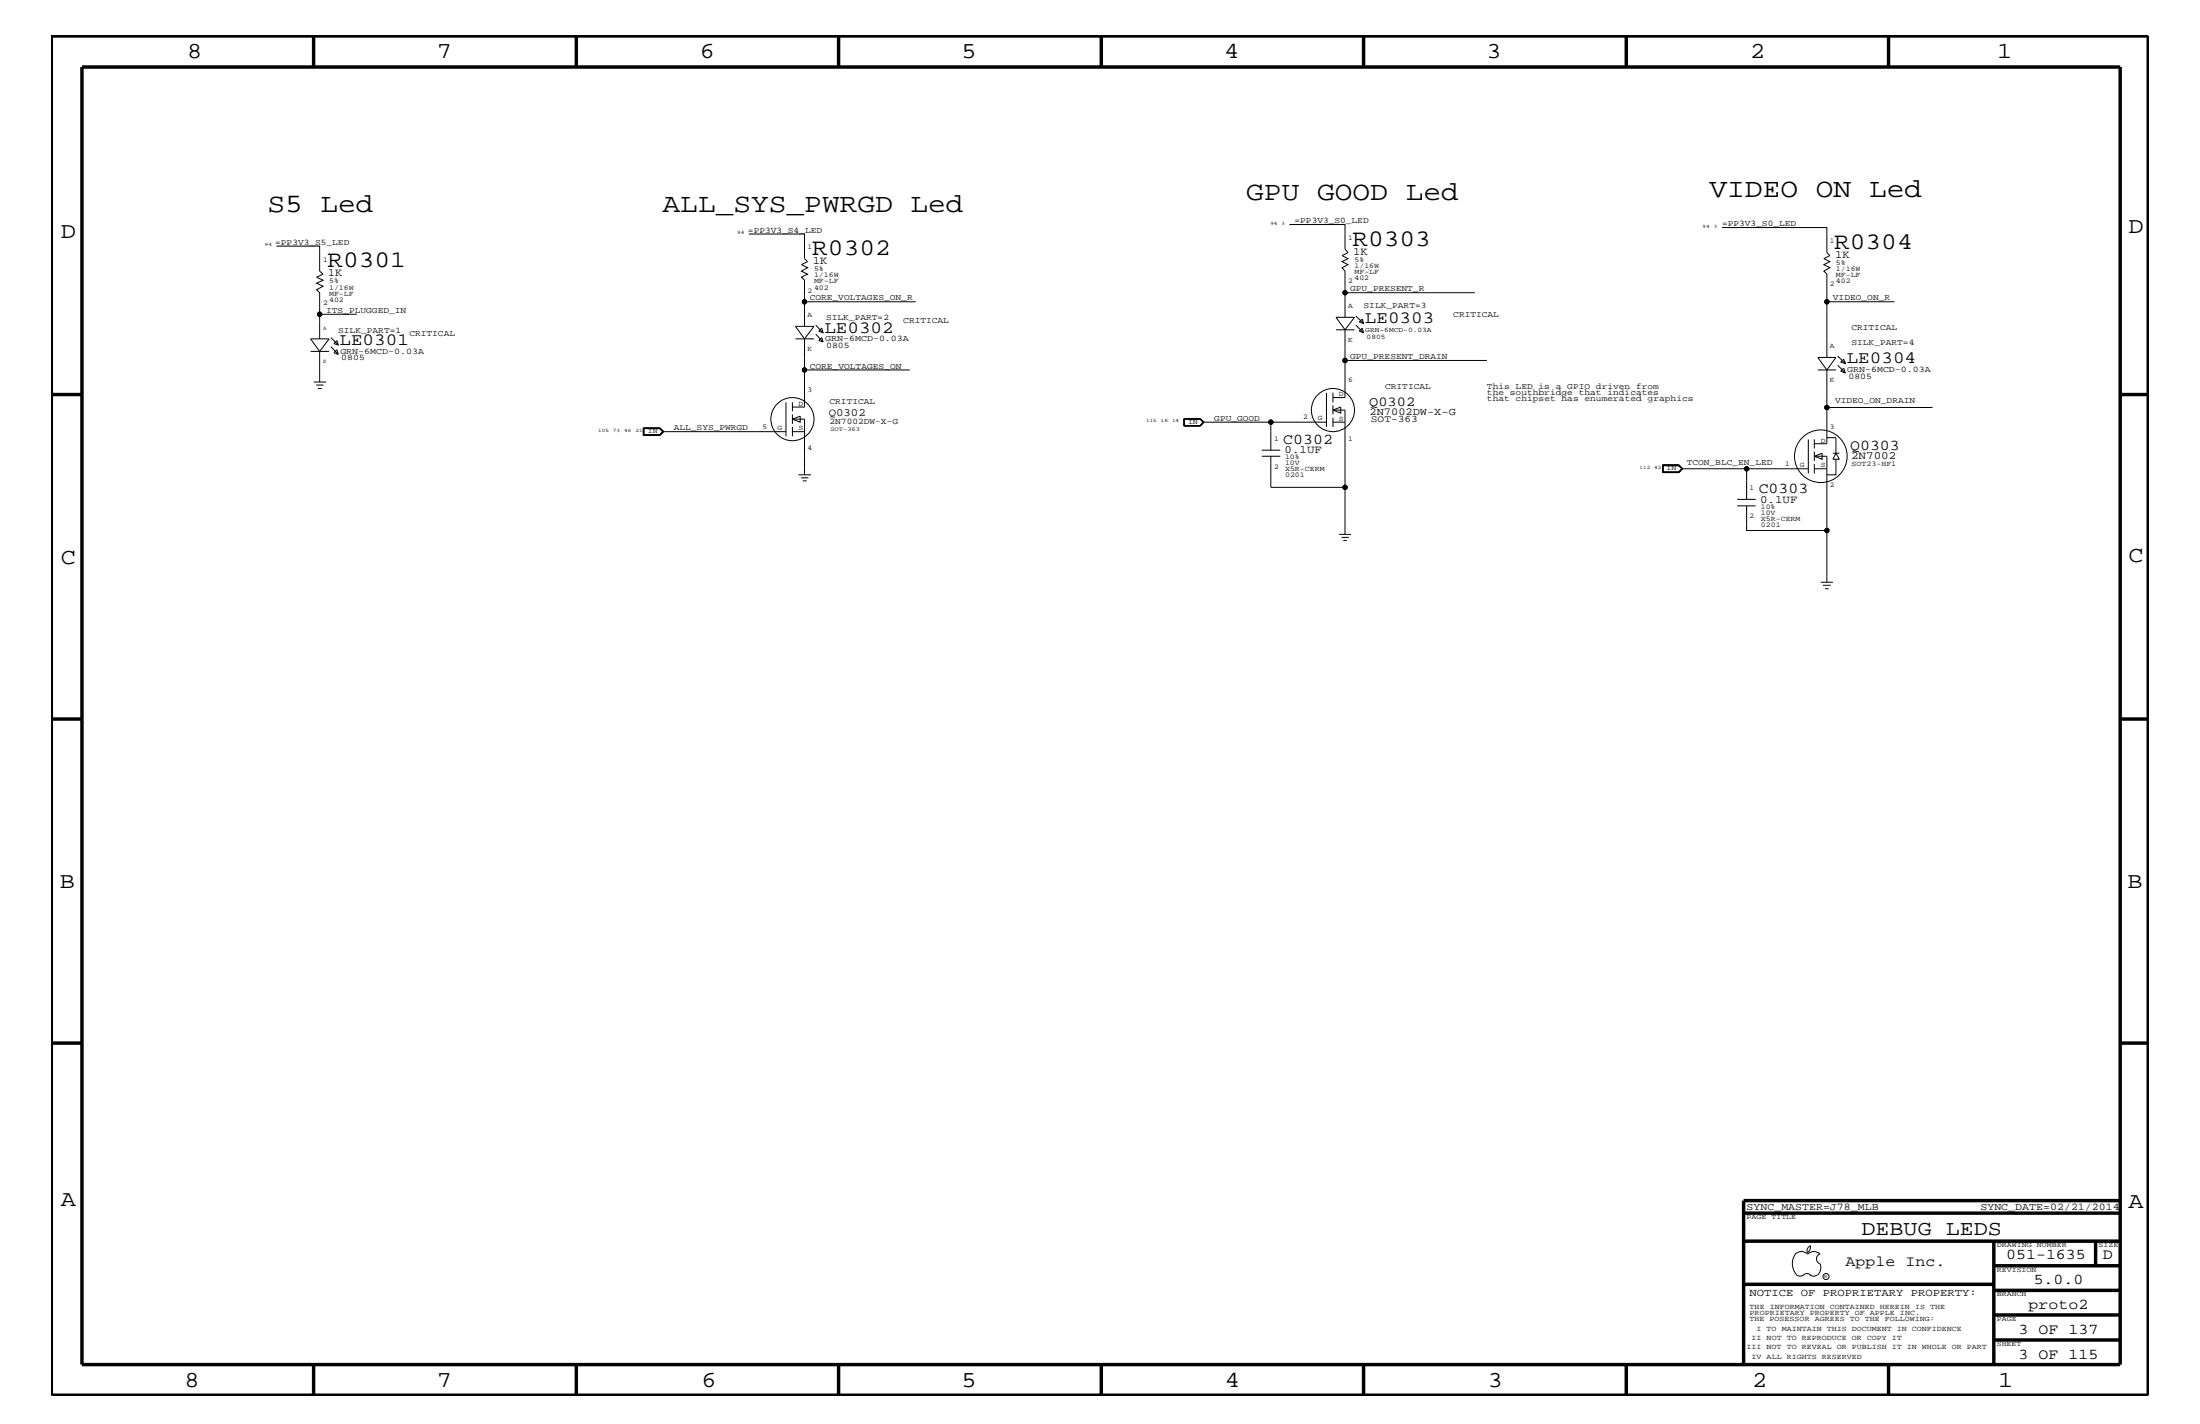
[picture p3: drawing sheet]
<svg xmlns="http://www.w3.org/2000/svg" width="432mm" height="279mm" viewBox="0 0 432 279" stroke-linecap="round" stroke-linejoin="round" font-family="sans-serif">
<g fill="none" stroke="#000" stroke-width=".2">
<path d="M54.3 48.3h8.4v4.9l.7 .6-1.3 .6 1.3 .6-1.3 .6 1.3 .6-1.3 .6 .6 .6v4.3M147 45.9h10.9v4.8l.6 .6-1.2 .6 1.2 .6-1.2 .7 1.2 .6-1.2 .6 .6 .6v9M157.9 59.2h21.8M253.1 44.1h10.9v4.8l.6 .7-1.2 .6 1.2 .5-1.2 .6 1.2 .6-1.2 .6 .6 .7v9.1M264 57.4h25.5M338 44.6h20.6v5l.6 .6-1.2 .5 1.2 .6-1.2 .6 1.2 .6-1.2 .7 .6 .6v16.3M358.6 59.2h13.3M61 68.9h3.6M61.6 75h2.4M62.1 75.6h1.4M62.4 76.2h.8M62.7 68.9l1.9-2.4h-3.6l1.7 2.4v6.1"/>
<path d="M64.9 68l1.5 1.5M64.9 66.2l1.5 1.5M66.1 66.8l.3 .9-.9-.3zM66.1 68.6l.3 .9-.9-.3zM70 61.7h-7.3v4.8M154.3 78.9v6.7M155.5 78.9v1.8M156.1 66.5h3.7M157.9 66.5l1.9-2.5h-3.7l1.8 2.5v13.4h-2.4M157.9 72.6h20.7M160.1 65.6l1.4 1.5M160.1 63.8l1.4 1.5"/>
<path d="M160.7 66.8l.6-.6 .2 .9zM161.3 64.4l.2 .9-.8-.3zM260.4 77.1v6.7M261.6 77.1v1.8M261.6 79.5v1.8M262.2 64.7h3.7M264 64.7l1.9-2.4h-3.7l1.8 2.4v6h27.8M264 70.7v7.3h-2.4M266.1 63.8l1.5 1.5M266.1 62l1.5 1.4M266.8 65l.6-.6 .2 .9zM267.4 62.6l.2 .8-.8-.2z"/>
<path d="M356.8 72.6h3.5M358.6 72.6l1.7-2.5h-3.5l1.8 2.5v7.4h20.7M358.6 80v7.1h-2.5M360.7 71.7l1.5 1.5M360.7 69.9l1.5 1.4M361.3 72.8l.6-.6 .3 1zM361.9 70.5l.3 .8-.9-.2zM126.2 83.9h3.3l.8 .8-.8 .8h-3.3zM126.4 84.1h3.1l.5 .6-.5 .6h-3.1zM129.5 84l.6 .7-.6 .7M129.5 84l.7 .7-.7 .7M129.5 84h-3.2v1.4h3.2"/>
<path d="M130 84.7h24.3M155.5 82.2l1.6-.6v1.2zM155.5 82.2h2.4v11M155.5 81.3v1.9M155.5 83.8v1.8M155.5 84.7h2.4M156.7 93.2h2.5M157.2 93.8h1.5M157.6 94.3h.7M232.3 82.2h3.3l.7 .6-.7 .8h-3.3zM232.4 82.2h3.1M232.4 83.5h3.1"/>
<path d="M232.4 82.2v1.4M232.5 82.2v1.3M235.5 82.2l.7 .6-.7 .7M235.5 82.2l.8 .6M235.5 82.2l.6 .6M236.1 82.8h13.3M236.1 82.8l-.6 .7M236.3 82.8l-.8 .8M247.7 89.5h3.6M247.7 88.3h3.6M249.4 89.5v6.1h14.6M260.4 82.8h-11v5.5"/>
<path d="M261.6 80.5l1.5-.6v1.2zM261.6 80.5h2.4v24.3M261.6 82v1.8M261.6 82.8h2.4M326.3 91.2h3.2l.8 .8-.8 .7h-3.2zM326.3 92.7h3.2M326.5 91.4h2.9l.7 .6-.7 .6h-2.9zM329.5 91.2l.7 .8-.7 .7M330.1 92l-.6 .7M330.1 92l-.6-.7h-3.1v1.4M330.1 92h12.7M341 99.3h3.6"/>
<path d="M341 98h3.6M354.9 92h-12.1v6M354.9 86.2v6.7M356.1 89.5l1.5-.6v1.2zM356.1 89.5h2.5v14.6h-15.8v-4.8M356.1 92h2.5M356.1 86.2v1.8M356.1 88.6v1.9M356.1 91v1.9M358.6 85.9h1.7v3l.7 1.2h-1.3l.6-1.2M359.7 88.9h1.3M360.3 90.1v3.1h-1.7"/>
<path d="M262.8 104.8h2.4M263.3 105.4h1.5M263.7 106h.6M357.4 114.2h2.3M357.8 114.8h1.5M358.2 115.5h.7M358.6 104.1v10.1M352.3 246.1a1.69 1.69 0 0 1 2.5 0M352.4 246a3.3 3.3 0 0 0 .2 4.1M352.6 250.2l.7 .2 .7-.2M354 250.2l.7-.3 .7 .3M354.8 246.1a1.69 1.69 0 0 1 2.4 0"/>
<path d="M355.2 250.2l.7 .2 .7-.2M355.3 244.4v.3a1.18 1.18 0 0 1-.6 1.1M355.4 244.4a.99 .99 0 0 0-.6 1.4M357.2 246a1.04 1.04 0 0 0-.7 1 1.04 1.04 0 0 0 .7 1M357.3 248l.1 .7a2.11 2.11 0 0 1-.6 1.5"/>
<circle cx="157.9" cy="59.2" r=".42"/>
<circle cx="264" cy="57.4" r=".42"/>
<circle cx="358.6" cy="59.2" r=".42"/>
<circle cx="62.7" cy="61.7" r=".42"/>
<circle cx="157.9" cy="72.6" r=".42"/>
<circle cx="264" cy="70.7" r=".42"/>
<circle cx="358.6" cy="80" r=".42"/>
<circle cx="155.5" cy="82.2" r="4.2"/>
<circle cx="249.4" cy="82.8" r=".42"/>
<circle cx="261.6" cy="80.5" r="4.2"/>
<circle cx="264" cy="95.6" r=".42"/>
<circle cx="342.8" cy="92" r=".42"/>
<circle cx="357.4" cy="89.5" r="5.2"/>
<circle cx="358.6" cy="104.1" r=".42"/>
<circle cx="358.4" cy="250.5" r=".59"/>
</g>
<g fill="none" stroke="#000" stroke-width=".68" stroke-linecap="butt">
<path d="M10.1 7.1h411.5v266.7h-411.5zM16.1 13.2h400v254.5h-400zM61.6 7.1v6.1M113.1 7.1v6.1M164.6 7.1v6.1M216.2 7.1v6.1M267.6 7.1v6.1M319.2 7.1v6.1M370.7 7.1v6.1M10.1 77.4h6M416.1 77.4h5.5M10.1 141.1h6"/>
<path d="M416.1 141.1h5.5M10.1 204.7h6M416.1 204.7h5.5M342.2 238h73.9M416.1 235.6h-73.9v32.1M342.2 243.5h73.9M342.2 252h49.1M391.3 248.4h24.8M391.3 243.5v24.2M391.3 258h24.8M391.3 253.2h24.8M411.3 243.5v4.9"/>
<path d="M61.6 267.7v6.1M113.1 267.7v6.1M164.6 267.7v6.1M216.2 268v5.8M267.6 267.7v6.1M319.2 267.7v6.1M370.7 267.7v6.1M391.3 262.9h24.8"/>
</g>
<g fill="#000">
<circle cx="157.9" cy="59.2" r=".42"/>
<circle cx="264" cy="57.4" r=".42"/>
<circle cx="358.6" cy="59.2" r=".42"/>
<circle cx="62.7" cy="61.7" r=".42"/>
<circle cx="157.9" cy="72.6" r=".42"/>
<circle cx="264" cy="70.7" r=".42"/>
<circle cx="358.6" cy="80" r=".42"/>
<circle cx="249.4" cy="82.8" r=".42"/>
<circle cx="264" cy="95.6" r=".42"/>
<circle cx="342.8" cy="92" r=".42"/>
<circle cx="358.6" cy="104.1" r=".42"/>
</g>
<g font-size="5.2">
<text x="52.5" y="41.7">S5 Led</text>
<text x="130" y="41.7">ALL_SYS_PWRGD Led</text>
<text x="244.6" y="39.2">GPU GOOD Led</text>
<text x="335.5" y="38.6">VIDEO ON Led</text>
</g>
<g font-size="4.7">
<text x="64.3" y="52.4">R0301</text>
<text x="159.4" y="50">R0302</text>
<text x="265.4" y="48.2">R0303</text>
<text x="360" y="48.8">R0304</text>
</g>
<g font-size="4.5">
<text x="36.7" y="11.5">8</text>
<text x="85.8" y="11.5">7</text>
<text x="137.3" y="11.5">6</text>
<text x="188.7" y="11.5">5</text>
<text x="240.3" y="11.5">4</text>
<text x="291.8" y="11.5">3</text>
<text x="343.5" y="11.5">2</text>
<text x="392" y="11.5">1</text>
<text x="11.9" y="46.8">D</text>
<text x="417.7" y="45.7">D</text>
<text x="11.9" y="110.6">C</text>
<text x="417.7" y="110.3">C</text>
<text x="11.8" y="174.3">B</text>
<text x="417.6" y="174.2">B</text>
<text x="11.9" y="236.7">A</text>
<text x="417.7" y="237.1">A</text>
<text x="36.2" y="272.1">8</text>
<text x="85.8" y="272.1">7</text>
<text x="137.7" y="272.1">6</text>
<text x="188.7" y="272.1">5</text>
<text x="240.4" y="272.1">4</text>
<text x="292" y="272.1">3</text>
<text x="343.9" y="272.1">2</text>
<text x="392.2" y="272.1">1</text>
</g>
<text font-size="4.1" x="365.4" y="242.3">DEBUG LEDS</text>
<g font-size="3.4">
<text x="161.8" y="65.3">LE0302</text>
<text x="267.9" y="63.4">LE0303</text>
<text x="66.6" y="67.7">LE0301</text>
<text x="362.5" y="71.3">LE0304</text>
</g>
<g font-size="3">
<text x="251.9" y="87.1">C0302</text>
<text x="363.1" y="88.3">Q0303</text>
<text x="345.2" y="96.8">C0303</text>
<text x="362.2" y="248.4">Apple Inc.</text>
<text x="393.7" y="247.1">051-1635</text>
<text x="399.2" y="252">5.0.0</text>
<text x="412.7" y="247.1">D</text>
<text x="398.1" y="256.8">proto2</text>
<text x="396.2" y="261.6">3 OF 137</text>
<text x="396.2" y="266.6">3 OF 115</text>
</g>
<text font-size="2.7" x="268.7" y="79.7">Q0302</text>
<g font-size="2.2">
<text x="159.5" y="51.8">1K</text>
<text x="265.6" y="50">1K</text>
<text x="360.2" y="50.7">1K</text>
<text x="64.3" y="54.2">1K</text>
<text x="162.6" y="81.6">Q0302</text>
<text x="252.1" y="88.9">0.1UF</text>
<text x="363.3" y="90.1">2N7002</text>
<text x="345.4" y="98.7">0.1UF</text>
</g>
<g font-size="2.1">
<text x="268.8" y="81.4">2N7002DW-X-G</text>
<text x="343.4" y="254.4">NOTICE OF PROPRIETARY PROPERTY:</text>
</g>
<g font-size="2">
<text x="342.8" y="237.4">SYNC_MASTER=J78_MLB</text>
<text x="388.7" y="237.4">SYNC_DATE=02/21/2014</text>
</g>
<text font-size="1.9" x="269.1" y="82.7">SOT-363</text>
<g font-size="1.7">
<text x="146.8" y="45.7">=PP3V3_S4_LED</text>
<text x="254.1" y="43.8">=PP3V3_S0_LED</text>
<text x="338" y="44.4">=PP3V3_S0_LED</text>
<text x="54" y="48">=PP3V3_S5_LED</text>
<text x="158.9" y="59">CORE_VOLTAGES_ON_R</text>
<text x="265" y="57.2">GPU_PRESENT_R</text>
<text x="359.7" y="59">VIDEO_ON_R</text>
<text x="64" y="61.4">ITS_PLUGGED_IN</text>
<text x="66.4" y="65.3">SILK_PART=1</text>
<text x="80.3" y="65.9">CRITICAL</text>
<text x="162.1" y="62.9">SILK_PART=2</text>
<text x="177.3" y="63.4">CRITICAL</text>
<text x="267.6" y="60.4">SILK_PART=3</text>
<text x="285.2" y="62.3">CRITICAL</text>
<text x="363.4" y="64.7">CRITICAL</text>
<text x="66.8" y="69.4">GRN-6MCD-0.03A</text>
<text x="67" y="70.7">0805</text>
<text x="162" y="67">GRN-6MCD-0.03A</text>
<text x="162.1" y="68.4">0805</text>
<text x="265" y="70.5">GPU_PRESENT_DRAIN</text>
<text x="363.4" y="67.7">SILK_PART=4</text>
<text x="158.9" y="72.3">CORE_VOLTAGES_ON</text>
<text x="271.9" y="76.2">CRITICAL</text>
<text x="291.8" y="76.2">This LED is a GPIO driven from</text>
<text x="291.8" y="77.4">the southbridge that indicates</text>
<text x="362.5" y="73">GRN-6MCD-0.03A</text>
<text x="362.8" y="74.4">0805</text>
<text x="162.8" y="83.3">2N7002DW-X-G</text>
<text x="162.8" y="79.2">CRITICAL</text>
<text x="238.3" y="82.7">GPU_GOOD</text>
<text x="291.8" y="78.6">that chipset has enumerated graphics</text>
<text x="360.2" y="79">VIDEO_ON_DRAIN</text>
<text x="132.2" y="84.4">ALL_SYS_PWRGD</text>
<text x="331" y="91.2">TCON_BLC_EN_LED</text>
</g>
<g font-size="1.4">
<text x="264.6" y="47.1">1</text>
<text x="359.2" y="47.7">1</text>
<text x="63.4" y="51.3">1</text>
<text x="158.5" y="48.9">1</text>
<text x="159.8" y="53.2">5%</text>
<text x="265.9" y="53.8">MF-LF</text>
<text x="265.9" y="52.5">1/16W</text>
<text x="265.9" y="51.3">5%</text>
<text x="360.3" y="53.2">1/16W</text>
<text x="360.3" y="51.9">5%</text>
<text x="63.4" y="59.8">2</text>
<text x="64.6" y="55.6">5%</text>
<text x="64.6" y="58">MF-LF</text>
<text x="64.6" y="59.2">402</text>
<text x="64.6" y="56.8">1/16W</text>
<text x="158.5" y="57.4">2</text>
<text x="159.8" y="55.6">MF-LF</text>
<text x="159.8" y="54.4">1/16W</text>
<text x="159.8" y="56.8">402</text>
<text x="264.6" y="55.6">2</text>
<text x="265.9" y="55">402</text>
<text x="359.2" y="56.2">2</text>
<text x="360.3" y="54.4">MF-LF</text>
<text x="360.3" y="55.6">402</text>
<text x="158.5" y="62.3">A</text>
<text x="264.6" y="60.4">A</text>
<text x="268" y="65.1">GRN-6MCD-0.03A</text>
<text x="158.5" y="68.9">K</text>
<text x="264.6" y="67.1">K</text>
<text x="268.2" y="66.5">0805</text>
<text x="359.2" y="68.4">A</text>
<text x="158.5" y="76.8">3</text>
<text x="262.8" y="77.8">D</text>
<text x="264.6" y="75">6</text>
<text x="359.2" y="75">K</text>
<text x="156.7" y="79.6">D</text>
<text x="233.2" y="83.3">IN</text>
<text x="255.8" y="82.2">2</text>
<text x="258.7" y="82.5">G</text>
<text x="262.8" y="82.7">S</text>
<text x="127.2" y="85">IN</text>
<text x="149.7" y="84.1">5</text>
<text x="152.6" y="84.4">G</text>
<text x="156.7" y="84.4">S</text>
<text x="158.5" y="88.3">4</text>
<text x="250.1" y="86.5">1</text>
<text x="264.6" y="86.5">1</text>
<text x="357.4" y="86.9">D</text>
<text x="359.2" y="84.1">3</text>
<text x="250.1" y="92">2</text>
<text x="252.2" y="91.2">10V</text>
<text x="252.2" y="90.1">10%</text>
<text x="252.2" y="92.4">X5R-CERM</text>
<text x="252.2" y="93.7">0201</text>
<text x="327.1" y="92.3">IN</text>
<text x="350.4" y="91.4">1</text>
<text x="353.2" y="91.6">G</text>
<text x="357.4" y="91.7">S</text>
<text x="359.2" y="95.6">2</text>
<text x="363.4" y="91.5">SOT23-HF1</text>
<text x="343.4" y="101.6">2</text>
<text x="343.4" y="96.2">1</text>
<text x="345.6" y="101">10V</text>
<text x="345.6" y="99.9">10%</text>
<text x="345.6" y="102.1">X5R-CERM</text>
<text x="345.6" y="103.3">0201</text>
<text x="342.8" y="239.2">PAGE TITLE</text>
<text x="391.9" y="244.7">DRAWING NUMBER</text>
<text x="411.9" y="244.7">SIZE</text>
<text x="391.9" y="249.5">REVISION</text>
<text x="343.4" y="256.8">THE INFORMATION CONTAINED HEREIN IS THE</text>
<text x="391.9" y="254.4">BRANCH</text>
<text x="343.4" y="258">PROPRIETARY PROPERTY OF APPLE INC.</text>
<text x="343.4" y="259.3">THE POSESSOR AGREES TO THE FOLLOWING:</text>
<text x="343.8" y="262.9">II NOT TO REPRODUCE OR COPY IT</text>
<text x="344.8" y="261.1">I TO MAINTAIN THIS DOCUMENT IN CONFIDENCE</text>
<text x="391.9" y="259.3">PAGE</text>
<text x="342.8" y="264.7">III NOT TO REVEAL OR PUBLISH IT IN WHOLE OR PART</text>
<text x="343.8" y="266.6">IV ALL RIGHTS RESERVED</text>
<text x="391.9" y="264.1">SHEET</text>
</g>
<text font-size="1.2" x="163" y="84.5">SOT-363</text>
<g font-size="1.1">
<text x="63.4" y="64.7">A</text>
<text x="63.4" y="71.3">K</text>
</g>
<g font-size="1">
<text x="144.7" y="45.9">94</text>
<text x="249.3" y="44.1">94</text>
<text x="251.5" y="44.1">3</text>
<text x="334.2" y="44.6">94</text>
<text x="336.4" y="44.6">3</text>
<text x="52" y="48.3">94</text>
<text x="225" y="82.8">115</text>
<text x="227.8" y="82.8">18</text>
<text x="230" y="82.8">14</text>
<text x="117.4" y="84.7">105</text>
<text x="120.3" y="84.7">73</text>
<text x="122.5" y="84.7">46</text>
<text x="124.7" y="84.7">21</text>
<text x="321.8" y="92">112</text>
<text x="324.7" y="92">42</text>
<text x="358.1" y="250.7">R</text>
</g>
</svg>
